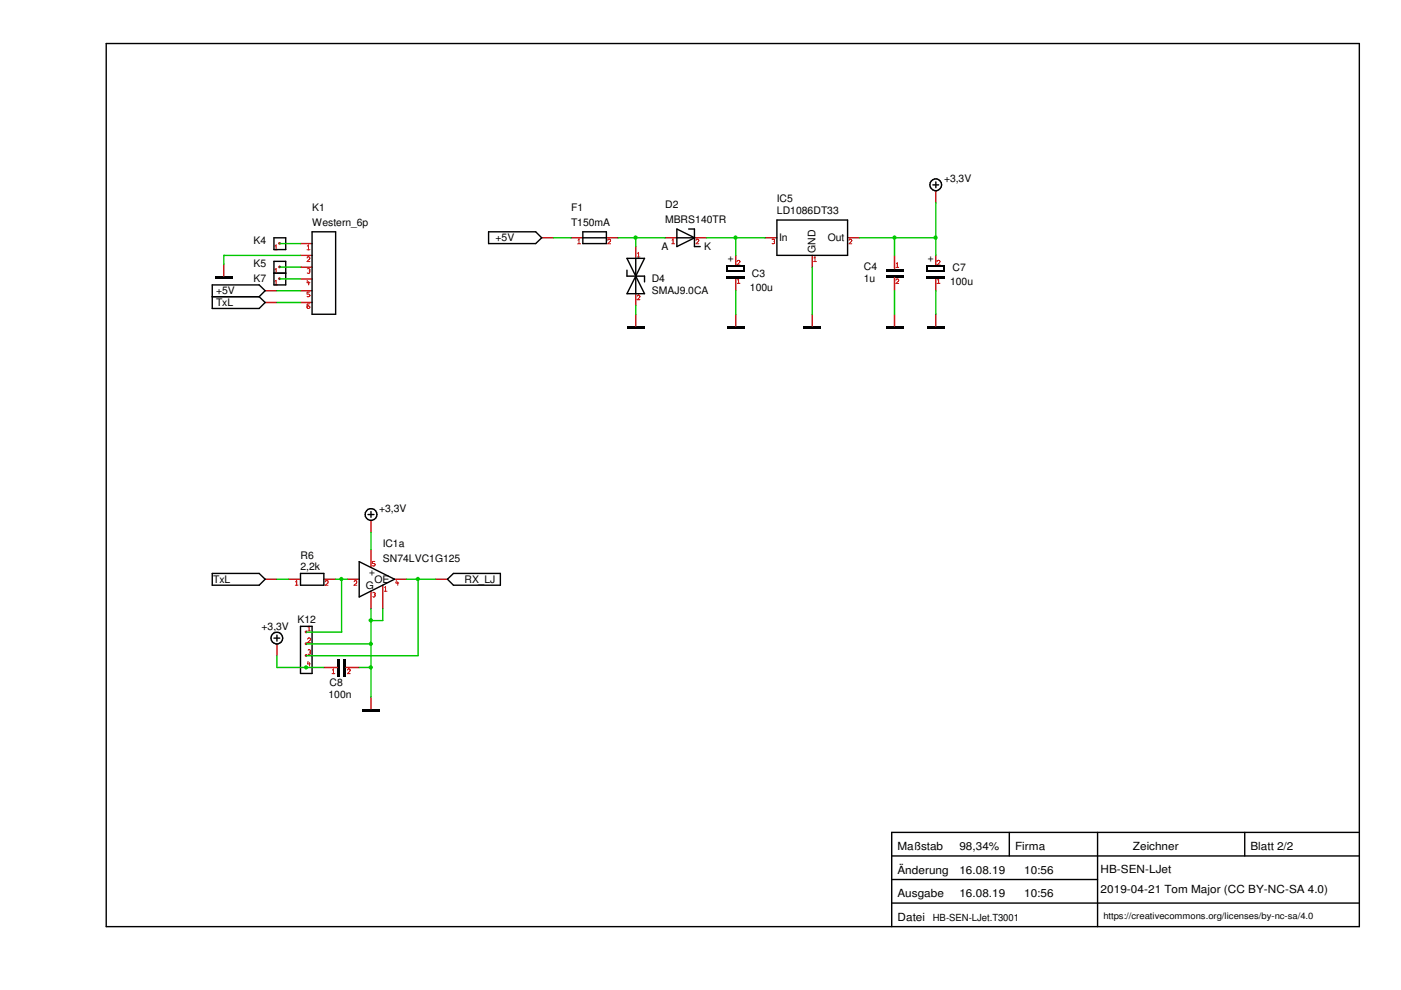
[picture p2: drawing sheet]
<svg xmlns="http://www.w3.org/2000/svg" width="297mm" height="210mm" viewBox="0 0 297 210" stroke-linecap="round" stroke-linejoin="round" font-family="sans-serif">
<path d="M214 176.5v5M232.7 176.5v20M263.9 176.5v5M288.2 176.5h-99.1v20M189.1 186.5h43.6M189.1 191.5h99.1M189.1 181.5h99.1" fill="none" stroke="#000001" stroke-width=".3"/>
<path d="M132.9 69.1h3.8v.7h-3.8z" fill-rule="evenodd" fill="#000001"/>
<path d="M134.8 52.3v2.5M134.8 62.3v2.5M134.8 66.6v2.5" fill="none" stroke="#c80000" stroke-width=".3"/>
<path d="M135.1 54.5h.6M135.2 53.8l.2-.3v1M135.1 62.8l.2-.2 .3 .1v.4l-.5 .4h.6" fill="none" stroke="#c80000" stroke-width=".21"/>
<path d="M132.9 57.3v1.2h3.8v1.3M132.9 54.8h3.8l-1.9 3.7zM134.8 54.8v7.5M134.8 58.5l1.9 3.8h-3.8z" fill="none" stroke="#000001" stroke-width=".3"/>
<g fill="#000001">
<path d="M72.7 139.7h.7v3.7h-.7z" fill-rule="evenodd"/>
<path d="M71.5 139.7h.6v3.7h-.6z" fill-rule="evenodd"/>
</g>
<path d="M58.7 136.5v2.5M68.7 141.5h2.8M73.4 141.5h2.8" fill="none" stroke="#c80000" stroke-width=".3"/>
<path d="M70.4 142.8h.6M70.5 142.1l.2-.3v1M73.7 142.1l.2-.3 .3 .1v.4l-.5 .5h.6" fill="none" stroke="#c80000" stroke-width=".21"/>
<g fill="none" stroke="#000001" stroke-width=".3">
<path d="M58.1 135.3h1.2M58.7 134.7v1.2"/>
<circle cx="58.7" cy="135.3" r="1.24"/>
</g>
<circle cx="64.9" cy="141.5" r=".3" fill="#c80000"/>
<path d="M65.3 140.2l-.1 .6h.6M65.6 140.5v.7" fill="none" stroke="#c80000" stroke-width=".21"/>
<circle cx="64.9" cy="139" r=".3" fill="#c80000"/>
<path d="M65.3 137.8h.4v.5M65.7 138.3h.1M65.7 138.3v.4h-.4" fill="none" stroke="#c80000" stroke-width=".21"/>
<circle cx="64.9" cy="136.5" r=".3" fill="#c80000"/>
<path d="M65.2 135.5l.2-.2h.3v.5l-.5 .4h.6" fill="none" stroke="#c80000" stroke-width=".21"/>
<circle cx="64.9" cy="134" r=".3" fill="#c80000"/>
<path d="M79.5 119h-.5v.5h.3l.2 .2-.2 .3-.3-.1M65.2 133.8h.6M65.3 133l.2-.2v1M75.1 123.4a.33 .33 0 0 1 .5-.2v.4l-.5 .5h.5M79 125.7h.5v.4M79.4 126.1h.1M79.5 126.1v.4h-.5M81.4 125.3h.6M81.5 124.6l.2-.2v.9M84 123.1l-.1 .5h.6M84.3 123.4v.7" fill="none" stroke="#c80000" stroke-width=".21"/>
<g fill="none" stroke="#000001" stroke-width=".3">
<path d="M76.2 119.1l7.5 3.7-7.5 3.8zM78 109.1h1.3M78.7 108.5v1.2M45 121.6h9.9l1.3 1.2-1.3 1.3h-9.9zM63.7 132.8h2.5v10h-2.5zM94.9 122.8l1.2-1.2h10v2.5h-10z"/>
<circle cx="78.7" cy="109.1" r="1.24"/>
</g>
<path d="M78.7 110.3v2.5M78.7 116.6v3.7M56.2 122.8h2.5M73.7 122.8h2.5M78.7 125.3v3.8M81.2 124.1v5M83.7 122.8h2.4M92.4 122.8h2.5" fill="none" stroke="#c80000" stroke-width=".3"/>
<path d="M76.8 150.3h3.7v.6h-3.7z" fill-rule="evenodd" fill="#000001"/>
<path d="M61.2 122.8h2.5M68.7 122.8h2.5M78.7 147.8v2.5" fill="none" stroke="#c80000" stroke-width=".3"/>
<path d="M62.6 124.1h.6M62.7 123.4l.2-.3v1M69 123.4a.33 .33 0 0 1 .5-.2v.4l-.5 .5h.6" fill="none" stroke="#c80000" stroke-width=".21"/>
<path d="M63.7 121.6h5v2.5h-5z" fill="none" stroke="#000001" stroke-width=".3"/>
<circle cx="59.3" cy="59.1" r=".3" fill="#c80000"/>
<path d="M58.3 59.7l.2-.3v1M58.3 60.4h.5" fill="none" stroke="#c80000" stroke-width=".21"/>
<path d="M58.1 57.9h2.5v2.5h-2.5z" fill="none" stroke="#000001" stroke-width=".3"/>
<circle cx="59.3" cy="56.6" r=".3" fill="#c80000"/>
<path d="M58.3 58h.5M58.3 57.2l.2-.3v1.1" fill="none" stroke="#c80000" stroke-width=".21"/>
<path d="M58.1 55.4h2.5v2.5h-2.5z" fill="none" stroke="#000001" stroke-width=".3"/>
<circle cx="59.3" cy="51.6" r=".3" fill="#c80000"/>
<path d="M58.3 53h.5M58.3 52.2l.2-.3v1.1" fill="none" stroke="#c80000" stroke-width=".21"/>
<path d="M58.1 50.4h2.5v2.5h-2.5zM45 62.9h9.9l1.3 1.2-1.3 1.3h-9.9z" fill="none" stroke="#000001" stroke-width=".3"/>
<path d="M56.2 64.1h2.5" fill="none" stroke="#c80000" stroke-width=".3"/>
<path d="M45.6 58.5h3.8v.6h-3.8z" fill-rule="evenodd" fill="#000001"/>
<path d="M47.5 56v2.5M63.7 51.6h2.5M63.7 54.1h2.5M63.7 56.6h2.5M63.7 59.1h2.5M156 54.1v2.4M156 58.8v2.8M56.2 61.6h2.5M63.7 61.6h2.5M63.7 64.1h2.5" fill="none" stroke="#c80000" stroke-width=".3"/>
<path d="M66.2 49.1h5v17.5h-5zM45 60.4h9.9l1.3 1.2-1.3 1.3h-9.9z" fill="none" stroke="#000001" stroke-width=".3"/>
<g fill="none" stroke="#c80000" stroke-width=".21">
<path d="M65.1 53h.6M65.1 54.7l.1-.2a.32 .32 0 0 1 .3 0 .32 .32 0 0 1 .2 .3l-.6 .7h.6M65.2 52.2l.2-.3v1.1M65.2 57a.32 .32 0 0 1 .3 0 .32 .32 0 0 1 .2 .3l-.1 .1M65.2 59.4l-.1 .5h.6M65.4 59.7v.7M65.5 57.4h.1M65.6 57.4l.1 .3a.33 .33 0 0 1-.5 .2M156.3 55.4l.2-.2 .3 .1v.4l-.5 .5h.6M156.4 59.4l.2-.3v1M65.6 61.9h-.5v.5h.3l.3 .2-.1 .3h-.5M65.6 64.4l-.4 .1-.1 .7 .3 .2 .3-.3a.33 .33 0 0 0-.5-.2l-.1 .2"/>
<path d="M156.3 60.1h.6"/>
</g>
<path d="M154 58.5h3.9v.6h-3.9z" fill-rule="evenodd" fill="#000001"/>
<path d="M154 56.4h3.9" fill="none" stroke="#000001" stroke-width=".38"/>
<g fill="#000001">
<path d="M154 56.5h.4v.9h-.4z" fill-rule="evenodd"/>
<path d="M157.6 56.5h.3v.9h-.3z" fill-rule="evenodd"/>
</g>
<path d="M154 57.4h3.9" fill="none" stroke="#000001" stroke-width=".38"/>
<path d="M196.5 69.1h3.8v.7h-3.8z" fill-rule="evenodd" fill="#000001"/>
<path d="M198.4 54.1v2.4M198.4 58.8v2.8M198.4 66.6v2.5" fill="none" stroke="#c80000" stroke-width=".3"/>
<path d="M198.7 55.4l.2-.2 .3 .1v.4l-.5 .5h.6M198.8 59.4l.2-.3v1M198.7 60.1h.6" fill="none" stroke="#c80000" stroke-width=".21"/>
<path d="M196.4 58.5h4v.6h-4z" fill-rule="evenodd" fill="#000001"/>
<path d="M196.4 56.4h4" fill="none" stroke="#000001" stroke-width=".38"/>
<g fill="#000001">
<path d="M196.4 56.5h.4v.9h-.4z" fill-rule="evenodd"/>
<path d="M199.9 56.5h.5v.9h-.5z" fill-rule="evenodd"/>
</g>
<path d="M196.4 57.4h4" fill="none" stroke="#000001" stroke-width=".38"/>
<path d="M114.9 50.4h2.4M121.1 50.4h2.5M128.6 50.4h2.5M141 50.4h2.5M147.3 50.4h2.5" fill="none" stroke="#c80000" stroke-width=".3"/>
<path d="M103.6 49.1h10l1.3 1.3-1.3 1.2h-10zM123.6 49.1h5v2.5h-5zM123.6 50.4h5M143.5 50.4h3.8M143.5 48.6l3.8 1.8-3.8 1.9zM146 48.6h1.2v3.7h1.3" fill="none" stroke="#000001" stroke-width=".3"/>
<path d="M122.5 51.7h.6M122.6 51l.2-.3v1M128.9 51v-.2a.32 .32 0 0 1 .4-.1 .32 .32 0 0 1 .2 .4l-.6 .6h.6M142.4 51.7h.6M142.5 51l.2-.3v1M147.6 51v-.2a.32 .32 0 0 1 .4-.1 .32 .32 0 0 1 .2 .4l-.6 .6h.6" fill="none" stroke="#c80000" stroke-width=".21"/>
<path d="M187.8 69.1h3.8v.7h-3.8z" fill-rule="evenodd" fill="#000001"/>
<path d="M189.7 66.6v2.5" fill="none" stroke="#c80000" stroke-width=".3"/>
<g fill="#000001">
<path d="M187.8 58.2h3.8v.6h-3.8z" fill-rule="evenodd"/>
<path d="M187.8 57h3.8v.6h-3.8z" fill-rule="evenodd"/>
</g>
<path d="M162.2 50.4h2.5M172.2 54.1v2.5M179.7 50.4h2.5M189.7 54.1v2.9M189.7 58.8v2.8M198.4 40.4v2.5" fill="none" stroke="#c80000" stroke-width=".3"/>
<path d="M163.7 50.8h.5v.4M164.1 51.2h.1M164.2 51.2v.4h-.5M172.5 55.5h.6M172.6 54.7l.2-.3v1.1M180 51v-.2a.32 .32 0 0 1 .4-.1 .32 .32 0 0 1 .2 .4l-.6 .6h.6M189.9 59.4a.33 .33 0 0 1 .6-.2v.4l-.6 .5h.6M189.9 56.7h.6M190 55.9l.2-.2v1" fill="none" stroke="#c80000" stroke-width=".21"/>
<g fill="none" stroke="#000001" stroke-width=".3">
<path d="M197.8 39.2h1.2M198.4 38.6v1.2M164.7 46.7h15v7.4h-15z"/>
<circle cx="198.4" cy="39.2" r="1.25"/>
</g>
<path d="M154.1 69.1h3.8v.7h-3.8z" fill-rule="evenodd" fill="#000001"/>
<path d="M156 66.6v2.5" fill="none" stroke="#c80000" stroke-width=".3"/>
<path d="M170.3 69.1h3.8v.7h-3.8z" fill-rule="evenodd" fill="#000001"/>
<path d="M172.2 66.6v2.5" fill="none" stroke="#c80000" stroke-width=".3"/>
<path d="M22.5 9.2h265.7v187.3h-265.7z" fill="none" stroke="#000001" stroke-width=".3"/>
<circle cx="72.4" cy="122.8" r=".45" fill="#00c800"/>
<path d="M71.2 122.8h2.5M72.4 122.8v11.2h-7.5" fill="none" stroke="#00c800" stroke-width=".3"/>
<circle cx="88.6" cy="122.8" r=".45" fill="#00c800"/>
<path d="M59.3 59.1h4.4M59.3 56.6h4.4M59.3 51.6h4.4M117.3 50.4h3.8M58.7 64.1h5M58.7 61.6h5M58.7 122.8h2.5M86.1 122.8h6.3M88.6 122.8v16.2h-23.7" fill="none" stroke="#00c800" stroke-width=".3"/>
<circle cx="134.7" cy="50.4" r=".46" fill="#00c800"/>
<path d="M131.1 50.4h9.9M134.8 50.4v1.9M149.8 50.4h6.2v3.7" fill="none" stroke="#00c800" stroke-width=".3"/>
<circle cx="155.9" cy="50.4" r=".45" fill="#00c800"/>
<path d="M156 50.4h6.2" fill="none" stroke="#00c800" stroke-width=".3"/>
<circle cx="64.9" cy="141.5" r=".45" fill="#00c800"/>
<path d="M78.7 112.8v3.8M58.7 139v2.5h10" fill="none" stroke="#00c800" stroke-width=".3"/>
<circle cx="189.6" cy="50.4" r=".45" fill="#00c800"/>
<path d="M182.2 50.4h7.5v3.7M198.4 50.4v3.7" fill="none" stroke="#00c800" stroke-width=".3"/>
<circle cx="198.3" cy="50.4" r=".45" fill="#00c800"/>
<path d="M198.4 42.9v7.5h-8.7M134.8 64.8v1.8" fill="none" stroke="#00c800" stroke-width=".3"/>
<circle cx="78.6" cy="141.5" r=".45" fill="#00c800"/>
<path d="M78.7 136.5v5h-2.5" fill="none" stroke="#00c800" stroke-width=".3"/>
<circle cx="78.6" cy="136.5" r=".45" fill="#00c800"/>
<path d="M78.7 131.6v4.9h-13.8M81.2 129.1v2.5" fill="none" stroke="#00c800" stroke-width=".3"/>
<circle cx="78.6" cy="131.5" r=".45" fill="#00c800"/>
<path d="M63.7 54.1h-16.2v1.9M172.2 56.6v10M156 61.6v5M189.7 61.6v5M198.4 61.6v5M78.7 129.1v2.5h2.5M78.7 141.5v6.3" fill="none" stroke="#00c800" stroke-width=".3"/>
<g font-size="2.4" fill="#000001">
<text x="190.3" y="180.2">Maßstab</text>
<text x="190.3" y="185.2">Änderung</text>
<text x="203.4" y="180.2">98,34%</text>
<text x="203.4" y="185.2">16.08.19</text>
<text x="215.2" y="180.2">Firma</text>
<text x="217.1" y="185.2">10:56</text>
<text x="233.3" y="185.1">HB-SEN-LJet</text>
<text x="240.2" y="180.2">Zeichner</text>
<text x="265.1" y="180.2">Blatt 2/2</text>
<text x="190.3" y="190.2">Ausgabe</text>
<text x="203.4" y="190.2">16.08.19</text>
<text x="217.1" y="190.2">10:56</text>
<text x="233.3" y="189.4">2019-04-21 Tom Major (CC BY-NC-SA 4.0)</text>
<text x="190.3" y="195.2">Datei</text>
</g>
<g font-size="2.2" fill="#000001">
<text x="200.2" y="38.6">+3,3V</text>
<text x="66.2" y="47.9">Western_6p</text>
<text x="66.2" y="44.8">K1</text>
<text x="121.1" y="47.9">T150mA</text>
<text x="121.1" y="44.8">F1</text>
<text x="141" y="47.3">MBRS140TR</text>
<text x="141" y="44.2">D2</text>
<text x="164.7" y="45.4">LD1086DT33</text>
<text x="164.7" y="42.9">IC5</text>
<text x="53.7" y="51.6">K4</text>
<text x="105.1" y="51.1">+5V</text>
<text x="140.3" y="53">A</text>
<text x="149.3" y="53">K</text>
<text x="165.2" y="51.1">In</text>
<text x="172.9" y="53.7" transform="rotate(-90 172.9 53.7)">GND</text>
<text x="175.5" y="51.1">Out</text>
<text x="53.7" y="59.8">K7</text>
<text x="53.7" y="56.6">K5</text>
<text x="138.2" y="59.9">D4</text>
<text x="155.4" y="55.5" transform="rotate(-90 155.4 55.5)">+</text>
<text x="159.4" y="58.6">C3</text>
<text x="183.1" y="59.8">1u</text>
<text x="183.1" y="57.3">C4</text>
<text x="197.9" y="55.5" transform="rotate(-90 197.9 55.5)">+</text>
<text x="202" y="57.4">C7</text>
<text x="45.8" y="64.9">TxL</text>
<text x="45.8" y="62.4">+5V</text>
<text x="138.2" y="62.4">SMAJ9.0CA</text>
<text x="159" y="61.7">100u</text>
<text x="201.4" y="60.5">100u</text>
<text x="80.4" y="108.6">+3,3V</text>
<text x="63.7" y="118.4">R6</text>
<text x="81.2" y="116">IC1a</text>
<text x="81.2" y="119.1">SN74LVC1G125</text>
<text x="45.2" y="123.6">TxL</text>
<text x="63.7" y="120.9">2,2k</text>
<text x="77.6" y="124.8">G</text>
<text x="79.4" y="122" transform="rotate(-90 79.4 122)">+</text>
<text x="79.4" y="123.6">OE</text>
<text x="98.5" y="123.6">RX_LJ</text>
<text x="55.5" y="133.5">+3,3V</text>
<text x="63.1" y="132.2">K12</text>
<text x="69.6" y="148">100n</text>
<text x="69.8" y="145.5">C8</text>
</g>
<text font-size="2.1" fill="#000001" x="197.8" y="195.2">HB-SEN-LJet.T3001</text>
<text font-size="1.9" fill="#000001" x="233.9" y="194.8">https://creativecommons.org/licenses/by-nc-sa/4.0</text>
</svg>
